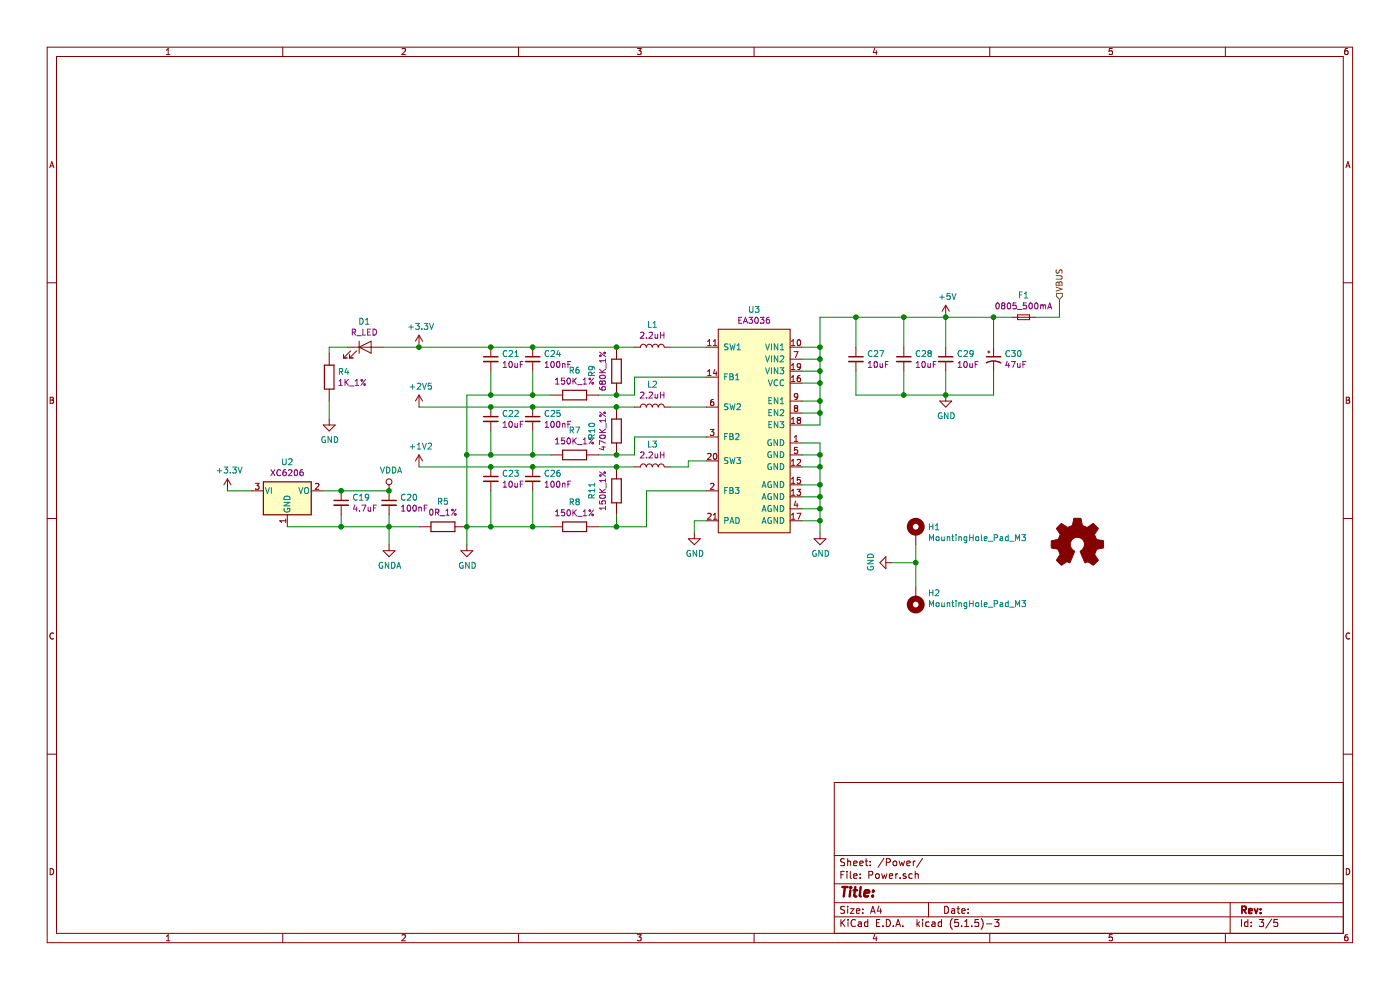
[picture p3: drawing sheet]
EESchema Schematic File Version 4
EELAYER 30 0
EELAYER END
$Descr A4 11693 8268
encoding utf-8
Sheet 3 5
Title ""
Date ""
Rev ""
Comp ""
Comment1 ""
Comment2 ""
Comment3 ""
Comment4 ""
$EndDescr
$Comp
L 0WJQ:09.0102_EA3036 U3
U 1 1
P 6000 2750
F 0 "U3" H 6300 2915 50  0000 C CNN
F 1 "09.0102_EA3036" H 6500 2800 50  0001 C CNN
F 2 "0WJQ:QFN-20_EP_3x3_Pitch0.4mm" H 6000 2800 50  0001 C CNN
F 3 "" H 6000 2800 50  0001 C CNN
F 4 "LDO" H 6000 2750 50  0001 C CNN "分类"
F 5 "09.0102" H 6000 2750 50  0001 C CNN "编码"
F 6 "EA3036" H 6000 2750 50  0001 C CNN "规格"
F 7 "EA3036" H 6300 2824 50  0000 C CNN "参数"
	1    6000 2750
	1    0    0    -1  
$EndComp
Wire Wire Line
	6850 3550 6850 3450
Wire Wire Line
	6700 3550 6850 3550
Wire Wire Line
	6700 2900 6850 2900
Connection ~ 6850 2900
Wire Wire Line
	6850 2900 6850 2650
Wire Wire Line
	6700 3000 6850 3000
Connection ~ 6850 3000
Wire Wire Line
	6850 3000 6850 2900
Wire Wire Line
	6700 3100 6850 3100
Connection ~ 6850 3100
Wire Wire Line
	6850 3100 6850 3000
Wire Wire Line
	6700 3200 6850 3200
Connection ~ 6850 3200
Wire Wire Line
	6850 3200 6850 3100
Wire Wire Line
	6700 3350 6850 3350
Connection ~ 6850 3350
Wire Wire Line
	6850 3350 6850 3200
Wire Wire Line
	6700 3450 6850 3450
Connection ~ 6850 3450
Wire Wire Line
	6850 3450 6850 3350
Wire Wire Line
	6700 3700 6850 3700
Wire Wire Line
	6850 3700 6850 3800
Wire Wire Line
	6850 4350 6700 4350
Wire Wire Line
	6700 4250 6850 4250
Connection ~ 6850 4250
Wire Wire Line
	6850 4250 6850 4350
Wire Wire Line
	6700 4150 6850 4150
Connection ~ 6850 4150
Wire Wire Line
	6850 4150 6850 4250
Wire Wire Line
	6700 4050 6850 4050
Connection ~ 6850 4050
Wire Wire Line
	6850 4050 6850 4150
Wire Wire Line
	6700 3900 6850 3900
Connection ~ 6850 3900
Wire Wire Line
	6850 3900 6850 4050
Wire Wire Line
	6700 3800 6850 3800
Connection ~ 6850 3800
Wire Wire Line
	6850 3800 6850 3900
$Comp
L power:GND #PWR040
U 1 1
P 6850 4450
F 0 "#PWR040" H 6850 4200 50  0001 C CNN
F 1 "GND" H 6855 4277 50  0000 C CNN
F 2 "" H 6850 4450 50  0001 C CNN
F 3 "" H 6850 4450 50  0001 C CNN
	1    6850 4450
	1    0    0    -1  
$EndComp
Wire Wire Line
	6850 4350 6850 4450
Connection ~ 6850 4350
$Comp
L 0WJQ:06.0102_L2520_2.2uH L1
U 1 1
P 5450 2900
F 0 "L1" H 5450 3090 50  0000 C CNN
F 1 "06.0102_L2520_2.2uH" H 5450 2975 50  0001 C CNN
F 2 "Inductor_SMD:L_1008_2520Metric" H 5350 2750 50  0001 C CNN
F 3 "~" V 5450 2900 50  0001 C CNN
F 4 "贴片功率电感" H 5450 2850 50  0001 C CNN "分类"
F 5 "06.0102" H 5450 2850 50  0001 C CNN "编码"
F 6 "2.2uH, SMD,2.5x2x1mm,顺络" H 5350 2750 50  0001 C CNN "规格"
F 7 "2.2uH" H 5450 2999 50  0000 C CNN "参数"
	1    5450 2900
	1    0    0    -1  
$EndComp
$Comp
L 0WJQ:06.0102_L2520_2.2uH L2
U 1 1
P 5450 3400
F 0 "L2" H 5450 3590 50  0000 C CNN
F 1 "06.0102_L2520_2.2uH" H 5450 3475 50  0001 C CNN
F 2 "Inductor_SMD:L_1008_2520Metric" H 5350 3250 50  0001 C CNN
F 3 "~" V 5450 3400 50  0001 C CNN
F 4 "贴片功率电感" H 5450 3350 50  0001 C CNN "分类"
F 5 "06.0102" H 5450 3350 50  0001 C CNN "编码"
F 6 "2.2uH, SMD,2.5x2x1mm,顺络" H 5350 3250 50  0001 C CNN "规格"
F 7 "2.2uH" H 5450 3499 50  0000 C CNN "参数"
	1    5450 3400
	1    0    0    -1  
$EndComp
$Comp
L 0WJQ:06.0102_L2520_2.2uH L3
U 1 1
P 5450 3900
F 0 "L3" H 5450 4090 50  0000 C CNN
F 1 "06.0102_L2520_2.2uH" H 5450 3975 50  0001 C CNN
F 2 "Inductor_SMD:L_1008_2520Metric" H 5350 3750 50  0001 C CNN
F 3 "~" V 5450 3900 50  0001 C CNN
F 4 "贴片功率电感" H 5450 3850 50  0001 C CNN "分类"
F 5 "06.0102" H 5450 3850 50  0001 C CNN "编码"
F 6 "2.2uH, SMD,2.5x2x1mm,顺络" H 5350 3750 50  0001 C CNN "规格"
F 7 "2.2uH" H 5450 3999 50  0000 C CNN "参数"
	1    5450 3900
	1    0    0    -1  
$EndComp
$Comp
L 0WJQ:03.0016_C0603_10uF C21
U 1 1
P 4100 3000
F 0 "C21" H 4192 3046 50  0000 L CNN
F 1 "03.0016_C0603_10uF" H 4110 2920 50  0001 L CNN
F 2 "Capacitor_SMD:C_0603_1608Metric" H 3500 2950 50  0001 C CNN
F 3 "~" H 4100 3000 50  0001 C CNN
F 4 "贴片瓷片电容" H 4100 3000 50  0001 C CNN "分类"
F 5 "03.0016" H 4100 3000 50  0001 C CNN "编码"
F 6 "10uF,16V,K,0603,X5R" H 4100 3000 50  0001 C CNN "规格"
F 7 "10uF" H 4192 2955 50  0000 L CNN "参数"
	1    4100 3000
	1    0    0    -1  
$EndComp
$Comp
L 0WJQ:03.0016_C0603_10uF C22
U 1 1
P 4100 3500
F 0 "C22" H 4192 3546 50  0000 L CNN
F 1 "03.0016_C0603_10uF" H 4110 3420 50  0001 L CNN
F 2 "Capacitor_SMD:C_0603_1608Metric" H 3500 3450 50  0001 C CNN
F 3 "~" H 4100 3500 50  0001 C CNN
F 4 "贴片瓷片电容" H 4100 3500 50  0001 C CNN "分类"
F 5 "03.0016" H 4100 3500 50  0001 C CNN "编码"
F 6 "10uF,16V,K,0603,X5R" H 4100 3500 50  0001 C CNN "规格"
F 7 "10uF" H 4192 3455 50  0000 L CNN "参数"
	1    4100 3500
	1    0    0    -1  
$EndComp
$Comp
L 0WJQ:03.0016_C0603_10uF C23
U 1 1
P 4100 4000
F 0 "C23" H 4192 4046 50  0000 L CNN
F 1 "03.0016_C0603_10uF" H 4110 3920 50  0001 L CNN
F 2 "Capacitor_SMD:C_0603_1608Metric" H 3500 3950 50  0001 C CNN
F 3 "~" H 4100 4000 50  0001 C CNN
F 4 "贴片瓷片电容" H 4100 4000 50  0001 C CNN "分类"
F 5 "03.0016" H 4100 4000 50  0001 C CNN "编码"
F 6 "10uF,16V,K,0603,X5R" H 4100 4000 50  0001 C CNN "规格"
F 7 "10uF" H 4192 3955 50  0000 L CNN "参数"
	1    4100 4000
	1    0    0    -1  
$EndComp
$Comp
L 0WJQ:03.0009_C0402_100nF C24
U 1 1
P 4450 3000
F 0 "C24" H 4542 3046 50  0000 L CNN
F 1 "03.0009_C0402_100nF" H 4460 2820 50  0001 L CNN
F 2 "Capacitor_SMD:C_0402_1005Metric" H 4500 2950 50  0001 C CNN
F 3 "~" H 4450 3000 50  0001 C CNN
F 4 "贴片瓷片电容" H 4450 3000 50  0001 C CNN "分类"
F 5 "03.0009" H 4450 2900 50  0001 C CNN "编码"
F 6 "100nF,16V,K,0402,X7R" H 4450 2900 50  0001 C CNN "规格"
F 7 "100nF" H 4542 2955 50  0000 L CNN "参数"
	1    4450 3000
	1    0    0    -1  
$EndComp
$Comp
L 0WJQ:03.0009_C0402_100nF C25
U 1 1
P 4450 3500
F 0 "C25" H 4542 3546 50  0000 L CNN
F 1 "03.0009_C0402_100nF" H 4460 3320 50  0001 L CNN
F 2 "Capacitor_SMD:C_0402_1005Metric" H 4500 3450 50  0001 C CNN
F 3 "~" H 4450 3500 50  0001 C CNN
F 4 "贴片瓷片电容" H 4450 3500 50  0001 C CNN "分类"
F 5 "03.0009" H 4450 3400 50  0001 C CNN "编码"
F 6 "100nF,16V,K,0402,X7R" H 4450 3400 50  0001 C CNN "规格"
F 7 "100nF" H 4542 3455 50  0000 L CNN "参数"
	1    4450 3500
	1    0    0    -1  
$EndComp
$Comp
L 0WJQ:03.0009_C0402_100nF C26
U 1 1
P 4450 4000
F 0 "C26" H 4542 4046 50  0000 L CNN
F 1 "03.0009_C0402_100nF" H 4460 3820 50  0001 L CNN
F 2 "Capacitor_SMD:C_0402_1005Metric" H 4500 3950 50  0001 C CNN
F 3 "~" H 4450 4000 50  0001 C CNN
F 4 "贴片瓷片电容" H 4450 4000 50  0001 C CNN "分类"
F 5 "03.0009" H 4450 3900 50  0001 C CNN "编码"
F 6 "100nF,16V,K,0402,X7R" H 4450 3900 50  0001 C CNN "规格"
F 7 "100nF" H 4542 3955 50  0000 L CNN "参数"
	1    4450 4000
	1    0    0    -1  
$EndComp
$Comp
L 0WJQ:02.0023_R0402_150K_1% R8
U 1 1
P 4800 4400
F 0 "R8" H 4800 4607 50  0000 C CNN
F 1 "02.0023_R0402_150K_1%" H 4650 4590 50  0001 L BNN
F 2 "Resistor_SMD:R_0402_1005Metric" H 4600 4160 50  0001 L BNN
F 3 "" H 4600 4260 50  0001 L BNN
F 4 "贴片电阻" H 4800 4400 50  0001 C CNN "分类"
F 5 "02.0023" H 4600 3760 50  0001 L BNN "编码"
F 6 "贴片电阻, 150K±1%, 0402" H 4750 4490 50  0001 L BNN "规格"
F 7 "150K_1%" H 4800 4516 50  0000 C CNN "参数"
	1    4800 4400
	1    0    0    -1  
$EndComp
$Comp
L 0WJQ:02.0024_R0402_470K_1% R10
U 1 1
P 5150 3600
F 0 "R10" H 5150 3807 50  0000 C CNN
F 1 "02.0024_R0402_470K_1%" H 5000 3790 50  0001 L BNN
F 2 "Resistor_SMD:R_0402_1005Metric" H 4950 3360 50  0001 L BNN
F 3 "" H 4950 3460 50  0001 L BNN
F 4 "贴片电阻" H 5150 3600 50  0001 C CNN "分类"
F 5 "02.0024" H 4950 2960 50  0001 L BNN "编码"
F 6 "贴片电阻, 470K±1%, 0402" H 5100 3690 50  0001 L BNN "规格"
F 7 "470K_1%" H 5150 3716 50  0000 C CNN "参数"
	1    5150 3600
	0    -1   -1   0   
$EndComp
$Comp
L 0WJQ:02.0025_R0402_680K_1% R9
U 1 1
P 5150 3100
F 0 "R9" H 5150 3307 50  0000 C CNN
F 1 "02.0025_R0402_680K_1%" H 5000 3290 50  0001 L BNN
F 2 "Resistor_SMD:R_0402_1005Metric" H 4950 2860 50  0001 L BNN
F 3 "" H 4950 2960 50  0001 L BNN
F 4 "贴片电阻" H 5150 3100 50  0001 C CNN "分类"
F 5 "02.0025" H 4950 2460 50  0001 L BNN "编码"
F 6 "贴片电阻, 680K±1%, 0402" H 5100 3190 50  0001 L BNN "规格"
F 7 "680K_1%" H 5150 3216 50  0000 C CNN "参数"
	1    5150 3100
	0    -1   -1   0   
$EndComp
$Comp
L 0WJQ:02.0023_R0402_150K_1% R6
U 1 1
P 4800 3300
F 0 "R6" H 4800 3507 50  0000 C CNN
F 1 "02.0023_R0402_150K_1%" H 4650 3490 50  0001 L BNN
F 2 "Resistor_SMD:R_0402_1005Metric" H 4600 3060 50  0001 L BNN
F 3 "" H 4600 3160 50  0001 L BNN
F 4 "贴片电阻" H 4800 3300 50  0001 C CNN "分类"
F 5 "02.0023" H 4600 2660 50  0001 L BNN "编码"
F 6 "贴片电阻, 150K±1%, 0402" H 4750 3390 50  0001 L BNN "规格"
F 7 "150K_1%" H 4800 3416 50  0000 C CNN "参数"
	1    4800 3300
	1    0    0    -1  
$EndComp
$Comp
L 0WJQ:02.0023_R0402_150K_1% R11
U 1 1
P 5150 4100
F 0 "R11" H 5150 4307 50  0000 C CNN
F 1 "02.0023_R0402_150K_1%" H 5000 4290 50  0001 L BNN
F 2 "Resistor_SMD:R_0402_1005Metric" H 4950 3860 50  0001 L BNN
F 3 "" H 4950 3960 50  0001 L BNN
F 4 "贴片电阻" H 5150 4100 50  0001 C CNN "分类"
F 5 "02.0023" H 4950 3460 50  0001 L BNN "编码"
F 6 "贴片电阻, 150K±1%, 0402" H 5100 4190 50  0001 L BNN "规格"
F 7 "150K_1%" H 5150 4216 50  0000 C CNN "参数"
	1    5150 4100
	0    -1   -1   0   
$EndComp
$Comp
L 0WJQ:02.0023_R0402_150K_1% R7
U 1 1
P 4800 3800
F 0 "R7" H 4800 4007 50  0000 C CNN
F 1 "02.0023_R0402_150K_1%" H 4650 3990 50  0001 L BNN
F 2 "Resistor_SMD:R_0402_1005Metric" H 4600 3560 50  0001 L BNN
F 3 "" H 4600 3660 50  0001 L BNN
F 4 "贴片电阻" H 4800 3800 50  0001 C CNN "分类"
F 5 "02.0023" H 4600 3160 50  0001 L BNN "编码"
F 6 "贴片电阻, 150K±1%, 0402" H 4750 3890 50  0001 L BNN "规格"
F 7 "150K_1%" H 4800 3916 50  0000 C CNN "参数"
	1    4800 3800
	1    0    0    -1  
$EndComp
Wire Wire Line
	5900 2900 5600 2900
Wire Wire Line
	5300 2900 5150 2900
Connection ~ 4450 2900
Wire Wire Line
	4450 2900 4100 2900
Connection ~ 5150 2900
Wire Wire Line
	5150 2900 4450 2900
Wire Wire Line
	5000 3300 5150 3300
Wire Wire Line
	5150 3300 5300 3300
Wire Wire Line
	5300 3300 5300 3150
Wire Wire Line
	5300 3150 5900 3150
Connection ~ 5150 3300
Wire Wire Line
	5900 3400 5600 3400
Wire Wire Line
	5300 3400 5150 3400
Connection ~ 4450 3400
Wire Wire Line
	4450 3400 4100 3400
Connection ~ 5150 3400
Wire Wire Line
	5150 3400 4450 3400
Wire Wire Line
	5150 3800 5300 3800
Wire Wire Line
	5300 3800 5300 3650
Wire Wire Line
	5300 3650 5900 3650
Wire Wire Line
	5000 3800 5150 3800
Connection ~ 5150 3800
Wire Wire Line
	5900 3850 5750 3850
Wire Wire Line
	5750 3850 5750 3900
Wire Wire Line
	5750 3900 5600 3900
Wire Wire Line
	5300 3900 5150 3900
Connection ~ 4450 3900
Wire Wire Line
	4450 3900 4100 3900
Connection ~ 5150 3900
Wire Wire Line
	5150 3900 4450 3900
Wire Wire Line
	5000 4400 5150 4400
Wire Wire Line
	5400 4400 5400 4100
Wire Wire Line
	5400 4100 5900 4100
Wire Wire Line
	5150 4300 5150 4400
Connection ~ 5150 4400
Wire Wire Line
	5150 4400 5400 4400
Wire Wire Line
	4100 4100 4100 4400
Wire Wire Line
	4100 4400 4450 4400
Wire Wire Line
	4450 4100 4450 4400
Connection ~ 4450 4400
Wire Wire Line
	4450 4400 4600 4400
Wire Wire Line
	4100 3600 4100 3800
Wire Wire Line
	4100 3800 4450 3800
Wire Wire Line
	4450 3600 4450 3800
Connection ~ 4450 3800
Wire Wire Line
	4450 3800 4600 3800
Wire Wire Line
	4100 3100 4100 3300
Wire Wire Line
	4100 3300 4450 3300
Wire Wire Line
	4450 3100 4450 3300
Connection ~ 4450 3300
Wire Wire Line
	4450 3300 4600 3300
Wire Wire Line
	4100 3300 3900 3300
Wire Wire Line
	3900 3300 3900 3800
Connection ~ 4100 3300
$Comp
L power:GND #PWR038
U 1 1
P 3900 4550
F 0 "#PWR038" H 3900 4300 50  0001 C CNN
F 1 "GND" H 3905 4377 50  0000 C CNN
F 2 "" H 3900 4550 50  0001 C CNN
F 3 "" H 3900 4550 50  0001 C CNN
	1    3900 4550
	1    0    0    -1  
$EndComp
$Comp
L power:GND #PWR039
U 1 1
P 5800 4450
F 0 "#PWR039" H 5800 4200 50  0001 C CNN
F 1 "GND" H 5805 4277 50  0000 C CNN
F 2 "" H 5800 4450 50  0001 C CNN
F 3 "" H 5800 4450 50  0001 C CNN
	1    5800 4450
	1    0    0    -1  
$EndComp
Wire Wire Line
	5900 4350 5800 4350
Wire Wire Line
	5800 4350 5800 4450
Wire Wire Line
	4100 3800 3900 3800
Connection ~ 4100 3800
Connection ~ 3900 3800
Wire Wire Line
	3900 3800 3900 4400
Wire Wire Line
	4100 4400 3900 4400
Connection ~ 4100 4400
Connection ~ 3900 4400
Wire Wire Line
	3900 4400 3900 4550
$Comp
L power:+3.3V #PWR035
U 1 1
P 3500 2900
F 0 "#PWR035" H 3500 2750 50  0001 C CNN
F 1 "+3.3V" H 3515 3073 50  0000 C CNN
F 2 "" H 3500 2900 50  0001 C CNN
F 3 "" H 3500 2900 50  0001 C CNN
	1    3500 2900
	1    0    0    -1  
$EndComp
$Comp
L power:+2V5 #PWR036
U 1 1
P 3500 3400
F 0 "#PWR036" H 3500 3250 50  0001 C CNN
F 1 "+2V5" H 3515 3573 50  0000 C CNN
F 2 "" H 3500 3400 50  0001 C CNN
F 3 "" H 3500 3400 50  0001 C CNN
	1    3500 3400
	1    0    0    -1  
$EndComp
$Comp
L power:+1V2 #PWR037
U 1 1
P 3500 3900
F 0 "#PWR037" H 3500 3750 50  0001 C CNN
F 1 "+1V2" H 3515 4073 50  0000 C CNN
F 2 "" H 3500 3900 50  0001 C CNN
F 3 "" H 3500 3900 50  0001 C CNN
	1    3500 3900
	1    0    0    -1  
$EndComp
Wire Wire Line
	4100 3900 3500 3900
Connection ~ 4100 3900
Wire Wire Line
	4100 3400 3500 3400
Connection ~ 4100 3400
Wire Wire Line
	4100 2900 3500 2900
Connection ~ 4100 2900
Text HLabel 8850 2500 1    50   Input ~ 0
VBUS
Wire Wire Line
	8850 2650 8850 2500
$Comp
L 0WJQ:09.0103_XC6206 U2
U 1 1
P 2400 4100
F 0 "U2" H 2400 4342 50  0000 C CNN
F 1 "09.0103_XC6206" H 2400 4225 50  0001 L CNN
F 2 "Package_TO_SOT_SMD:SOT-23" H 2400 4325 50  0001 C CIN
F 3 "http://www.tme.eu/fr/Document/ced3461ed31ea70a3c416fb648e0cde7/APE8865-3.pdf" H 2400 4100 50  0001 C CNN
F 4 "LDO" H 2400 4100 50  0001 C CNN "分类"
F 5 "09.0103" H 2400 4100 50  0001 C CNN "编码"
F 6 "XC6206" H 2400 4100 50  0001 C CNN "规格"
F 7 "XC6206" H 2400 4251 50  0000 C CNN "参数"
	1    2400 4100
	1    0    0    -1  
$EndComp
$Comp
L 0WJQ:03.0015_C0603_4.7uF C19
U 1 1
P 2850 4200
F 0 "C19" H 2942 4246 50  0000 L CNN
F 1 "03.0015_C0603_4.7uF" H 2860 4020 50  0001 L CNN
F 2 "Capacitor_SMD:C_0603_1608Metric" H 2250 4150 50  0001 C CNN
F 3 "~" H 2850 4200 50  0001 C CNN
F 4 "贴片瓷片电容" H 2850 4100 50  0001 C CNN "分类"
F 5 "03.0015" H 2850 4100 50  0001 C CNN "编码"
F 6 "4.7uF,16V,K,0603,X5R" H 2850 4100 50  0001 C CNN "规格"
F 7 "4.7uF" H 2942 4155 50  0000 L CNN "参数"
	1    2850 4200
	1    0    0    -1  
$EndComp
$Comp
L 0WJQ:03.0009_C0402_100nF C20
U 1 1
P 3250 4200
F 0 "C20" H 3342 4246 50  0000 L CNN
F 1 "03.0009_C0402_100nF" H 3260 4020 50  0001 L CNN
F 2 "Capacitor_SMD:C_0402_1005Metric" H 3300 4150 50  0001 C CNN
F 3 "~" H 3250 4200 50  0001 C CNN
F 4 "贴片瓷片电容" H 3250 4200 50  0001 C CNN "分类"
F 5 "03.0009" H 3250 4100 50  0001 C CNN "编码"
F 6 "100nF,16V,K,0402,X7R" H 3250 4100 50  0001 C CNN "规格"
F 7 "100nF" H 3342 4155 50  0000 L CNN "参数"
	1    3250 4200
	1    0    0    -1  
$EndComp
Wire Wire Line
	2850 4300 2850 4400
Wire Wire Line
	2400 4400 2850 4400
Connection ~ 2850 4400
Wire Wire Line
	3250 4300 3250 4400
Wire Wire Line
	2700 4100 2850 4100
Connection ~ 2850 4100
Wire Wire Line
	2850 4100 3250 4100
Wire Wire Line
	2100 4100 1900 4100
$Comp
L power:+3.3V #PWR031
U 1 1
P 1900 4100
F 0 "#PWR031" H 1900 3950 50  0001 C CNN
F 1 "+3.3V" H 1915 4273 50  0000 C CNN
F 2 "" H 1900 4100 50  0001 C CNN
F 3 "" H 1900 4100 50  0001 C CNN
	1    1900 4100
	1    0    0    -1  
$EndComp
$Comp
L power:VDDA #PWR033
U 1 1
P 3250 4100
F 0 "#PWR033" H 3250 3950 50  0001 C CNN
F 1 "VDDA" H 3267 4273 50  0000 C CNN
F 2 "" H 3250 4100 50  0001 C CNN
F 3 "" H 3250 4100 50  0001 C CNN
	1    3250 4100
	1    0    0    -1  
$EndComp
Connection ~ 3250 4100
$Comp
L 0WJQ:03.0016_C0603_10uF C27
U 1 1
P 7150 3000
F 0 "C27" H 7242 3046 50  0000 L CNN
F 1 "03.0016_C0603_10uF" H 7160 2920 50  0001 L CNN
F 2 "Capacitor_SMD:C_0603_1608Metric" H 6550 2950 50  0001 C CNN
F 3 "~" H 7150 3000 50  0001 C CNN
F 4 "贴片瓷片电容" H 7150 3000 50  0001 C CNN "分类"
F 5 "03.0016" H 7150 3000 50  0001 C CNN "编码"
F 6 "10uF,16V,K,0603,X5R" H 7150 3000 50  0001 C CNN "规格"
F 7 "10uF" H 7242 2955 50  0000 L CNN "参数"
	1    7150 3000
	1    0    0    -1  
$EndComp
$Comp
L 0WJQ:03.0016_C0603_10uF C28
U 1 1
P 7550 3000
F 0 "C28" H 7642 3046 50  0000 L CNN
F 1 "03.0016_C0603_10uF" H 7560 2920 50  0001 L CNN
F 2 "Capacitor_SMD:C_0603_1608Metric" H 6950 2950 50  0001 C CNN
F 3 "~" H 7550 3000 50  0001 C CNN
F 4 "贴片瓷片电容" H 7550 3000 50  0001 C CNN "分类"
F 5 "03.0016" H 7550 3000 50  0001 C CNN "编码"
F 6 "10uF,16V,K,0603,X5R" H 7550 3000 50  0001 C CNN "规格"
F 7 "10uF" H 7642 2955 50  0000 L CNN "参数"
	1    7550 3000
	1    0    0    -1  
$EndComp
$Comp
L 0WJQ:03.0016_C0603_10uF C29
U 1 1
P 7900 3000
F 0 "C29" H 7992 3046 50  0000 L CNN
F 1 "03.0016_C0603_10uF" H 7910 2920 50  0001 L CNN
F 2 "Capacitor_SMD:C_0603_1608Metric" H 7300 2950 50  0001 C CNN
F 3 "~" H 7900 3000 50  0001 C CNN
F 4 "贴片瓷片电容" H 7900 3000 50  0001 C CNN "分类"
F 5 "03.0016" H 7900 3000 50  0001 C CNN "编码"
F 6 "10uF,16V,K,0603,X5R" H 7900 3000 50  0001 C CNN "规格"
F 7 "10uF" H 7992 2955 50  0000 L CNN "参数"
	1    7900 3000
	1    0    0    -1  
$EndComp
Wire Wire Line
	6850 2650 7150 2650
Wire Wire Line
	7150 2900 7150 2650
Connection ~ 7150 2650
Wire Wire Line
	7150 2650 7550 2650
Wire Wire Line
	7550 2900 7550 2650
Connection ~ 7550 2650
Wire Wire Line
	7550 2650 7900 2650
Wire Wire Line
	7900 2900 7900 2650
Connection ~ 7900 2650
Wire Wire Line
	7150 3100 7150 3300
Wire Wire Line
	7150 3300 7550 3300
Wire Wire Line
	7900 3300 7900 3100
Wire Wire Line
	7550 3100 7550 3300
Connection ~ 7550 3300
Wire Wire Line
	7550 3300 7900 3300
$Comp
L 0WJQ:04.0002_CP1210_47uF C30
U 1 1
P 8300 3000
F 0 "C30" H 8391 3046 50  0000 L CNN
F 1 "04.0002_CP1210_47uF" H 8310 2920 50  0001 L CNN
F 2 "Capacitor_Tantalum_SMD:CP_EIA-3528-21_Kemet-B" H 8300 3000 50  0001 C CNN
F 3 "~" H 8300 3000 50  0001 C CNN
F 4 "贴片钽电容" H 8300 3000 50  0001 C CNN "分类"
F 5 "04.0002" H 8300 3000 50  0001 C CNN "编码"
F 6 "钽47uF,10V,K,B型,1210(公制3528-21)" H 8300 3000 50  0001 C CNN "规格"
F 7 "47uF" H 8391 2955 50  0000 L CNN "参数"
	1    8300 3000
	1    0    0    -1  
$EndComp
Wire Wire Line
	8300 2650 8300 2900
Wire Wire Line
	7900 3300 8300 3300
Wire Wire Line
	8300 3300 8300 3100
Connection ~ 7900 3300
Wire Wire Line
	7900 2650 8300 2650
$Comp
L 0WJQ:07.0004_Fuse_0805_500mA F1
U 1 1
P 8550 2650
F 0 "F1" H 8550 2835 50  0000 C CNN
F 1 "07.0004_Fuse_0805_500mA" H 8550 2560 50  0001 C CNN
F 2 "Fuse:Fuse_0805_2012Metric" H 8550 2500 50  0001 C CNN
F 3 "~" H 8550 2650 50  0001 C CNN
F 4 "自恢复保险" H 8600 2350 50  0001 C CNN "分类"
F 5 "07.0004" H 8600 2400 50  0001 C CNN "编码"
F 6 "SMD0805,FUSE,500mA " H 8550 2500 50  0001 C CNN "规格"
F 7 "0805_500mA" H 8550 2744 50  0000 C CNN "参数"
	1    8550 2650
	1    0    0    -1  
$EndComp
Wire Wire Line
	8300 2650 8450 2650
Connection ~ 8300 2650
Wire Wire Line
	8650 2650 8850 2650
$Comp
L power:+5V #PWR041
U 1 1
P 7900 2650
F 0 "#PWR041" H 7900 2500 50  0001 C CNN
F 1 "+5V" H 7915 2823 50  0000 C CNN
F 2 "" H 7900 2650 50  0001 C CNN
F 3 "" H 7900 2650 50  0001 C CNN
	1    7900 2650
	1    0    0    -1  
$EndComp
$Comp
L 0WJQ:02.0001_R0402_0R_1% R5
U 1 1
P 3700 4400
F 0 "R5" H 3700 4193 50  0000 C CNN
F 1 "02.0001_R0402_0R_1%" H 3550 4640 50  0001 L BNN
F 2 "Resistor_SMD:R_0402_1005Metric" H 3500 4160 50  0001 L BNN
F 3 "" H 3500 4260 50  0001 L BNN
F 4 "贴片电阻" H 3700 4400 50  0001 C CNN "分类"
F 5 "02.0001" H 3500 3760 50  0001 L BNN "编码"
F 6 "贴片电阻, 0R±1%, 0402" H 3650 4590 50  0001 L BNN "规格"
F 7 "0R_1%" H 3700 4284 50  0000 C CNN "参数"
	1    3700 4400
	-1   0    0    1   
$EndComp
Wire Wire Line
	3250 4400 3500 4400
Connection ~ 3250 4400
$Comp
L power:GNDA #PWR034
U 1 1
P 3250 4550
F 0 "#PWR034" H 3250 4300 50  0001 C CNN
F 1 "GNDA" H 3255 4377 50  0000 C CNN
F 2 "" H 3250 4550 50  0001 C CNN
F 3 "" H 3250 4550 50  0001 C CNN
	1    3250 4550
	1    0    0    -1  
$EndComp
Wire Wire Line
	2850 4400 3250 4400
Wire Wire Line
	3250 4400 3250 4550
$Comp
L 0WJQ:07.0201_LED_Red_0603 D1
U 1 1
P 3050 2900
F 0 "D1" H 3043 3116 50  0000 C CNN
F 1 "07.0201_LED_Red_0603" H 3050 2800 50  0001 C CNN
F 2 "LED_SMD:LED_0603_1608Metric" H 3050 2900 50  0001 C CNN
F 3 "~" H 3050 2900 50  0001 C CNN
F 4 "二极管" H 3050 2900 50  0001 C CNN "分类"
F 5 "07.0201" H 3050 2900 50  0001 C CNN "编码"
F 6 "红色LED,1.6*0.8*0.4mm,2.7-3.0V,5V,25mA,90mW,SMT" H 3050 2900 50  0001 C CNN "规格"
F 7 "R_LED" H 3043 3025 50  0000 C CNN "参数"
	1    3050 2900
	1    0    0    -1  
$EndComp
$Comp
L 0WJQ:02.0003_R0402_1K_1% R4
U 1 1
P 2750 3150
F 0 "R4" V 2704 3220 50  0000 L CNN
F 1 "02.0003_R0402_1K_1%" H 2600 3340 50  0001 L BNN
F 2 "Resistor_SMD:R_0402_1005Metric" H 2550 2910 50  0001 L BNN
F 3 "" H 2550 3010 50  0001 L BNN
F 4 "贴片电阻" H 2750 3150 50  0001 C CNN "分类"
F 5 "02.0003" H 2550 2510 50  0001 L BNN "编码"
F 6 "贴片电阻, 1K±1%, 0402" H 2700 3240 50  0001 L BNN "规格"
F 7 "1K_1%" V 2795 3220 50  0000 L CNN "参数"
	1    2750 3150
	0    1    1    0   
$EndComp
$Comp
L power:GND #PWR032
U 1 1
P 2750 3500
F 0 "#PWR032" H 2750 3250 50  0001 C CNN
F 1 "GND" H 2755 3327 50  0000 C CNN
F 2 "" H 2750 3500 50  0001 C CNN
F 3 "" H 2750 3500 50  0001 C CNN
	1    2750 3500
	1    0    0    -1  
$EndComp
Wire Wire Line
	3500 2900 3200 2900
Connection ~ 3500 2900
Wire Wire Line
	2900 2900 2750 2900
Wire Wire Line
	2750 2900 2750 2950
Wire Wire Line
	2750 3350 2750 3500
$Comp
L power:GND #PWR0101
U 1 1
P 7900 3300
F 0 "#PWR0101" H 7900 3050 50  0001 C CNN
F 1 "GND" H 7905 3127 50  0000 C CNN
F 2 "" H 7900 3300 50  0001 C CNN
F 3 "" H 7900 3300 50  0001 C CNN
	1    7900 3300
	1    0    0    -1  
$EndComp
$Comp
L 0WJQ:MountingHole_Pad_M3 H2
U 1 1
P 7650 5000
F 0 "H2" H 7550 4957 50  0000 R CNN
F 1 "MountingHole_Pad_M3" H 7550 5048 50  0000 R CNN
F 2 "0WJQ:MP_HOLE_L4_M3" H 7650 5000 50  0001 C CNN
F 3 "~" H 7650 5000 50  0001 C CNN
	1    7650 5000
	-1   0    0    1   
$EndComp
$Comp
L 0WJQ:MountingHole_Pad_M3 H1
U 1 1
P 7650 4450
F 0 "H1" H 7750 4499 50  0000 L CNN
F 1 "MountingHole_Pad_M3" H 7750 4408 50  0000 L CNN
F 2 "0WJQ:MP_HOLE_L4_M3" H 7650 4450 50  0001 C CNN
F 3 "~" H 7650 4450 50  0001 C CNN
	1    7650 4450
	1    0    0    -1  
$EndComp
Wire Wire Line
	7650 4550 7650 4700
$Comp
L power:GND #PWR0102
U 1 1
P 7450 4700
F 0 "#PWR0102" H 7450 4450 50  0001 C CNN
F 1 "GND" H 7455 4527 50  0000 C CNN
F 2 "" H 7450 4700 50  0001 C CNN
F 3 "" H 7450 4700 50  0001 C CNN
	1    7450 4700
	0    1    -1   0   
$EndComp
Wire Wire Line
	7450 4700 7650 4700
Connection ~ 7650 4700
Wire Wire Line
	7650 4700 7650 4900
$Comp
L Graphic:Logo_Open_Hardware_Small LOGO1
U 1 1
P 9000 4550
F 0 "LOGO1" H 9000 4825 50  0001 C CNN
F 1 "Logo_Open_Hardware_Small" H 9000 4325 50  0001 C CNN
F 2 "Symbol:KiCad-Logo2_6mm_SilkScreen" H 9000 4550 50  0001 C CNN
F 3 "~" H 9000 4550 50  0001 C CNN
	1    9000 4550
	1    0    0    -1  
$EndComp
$EndSCHEMATC
